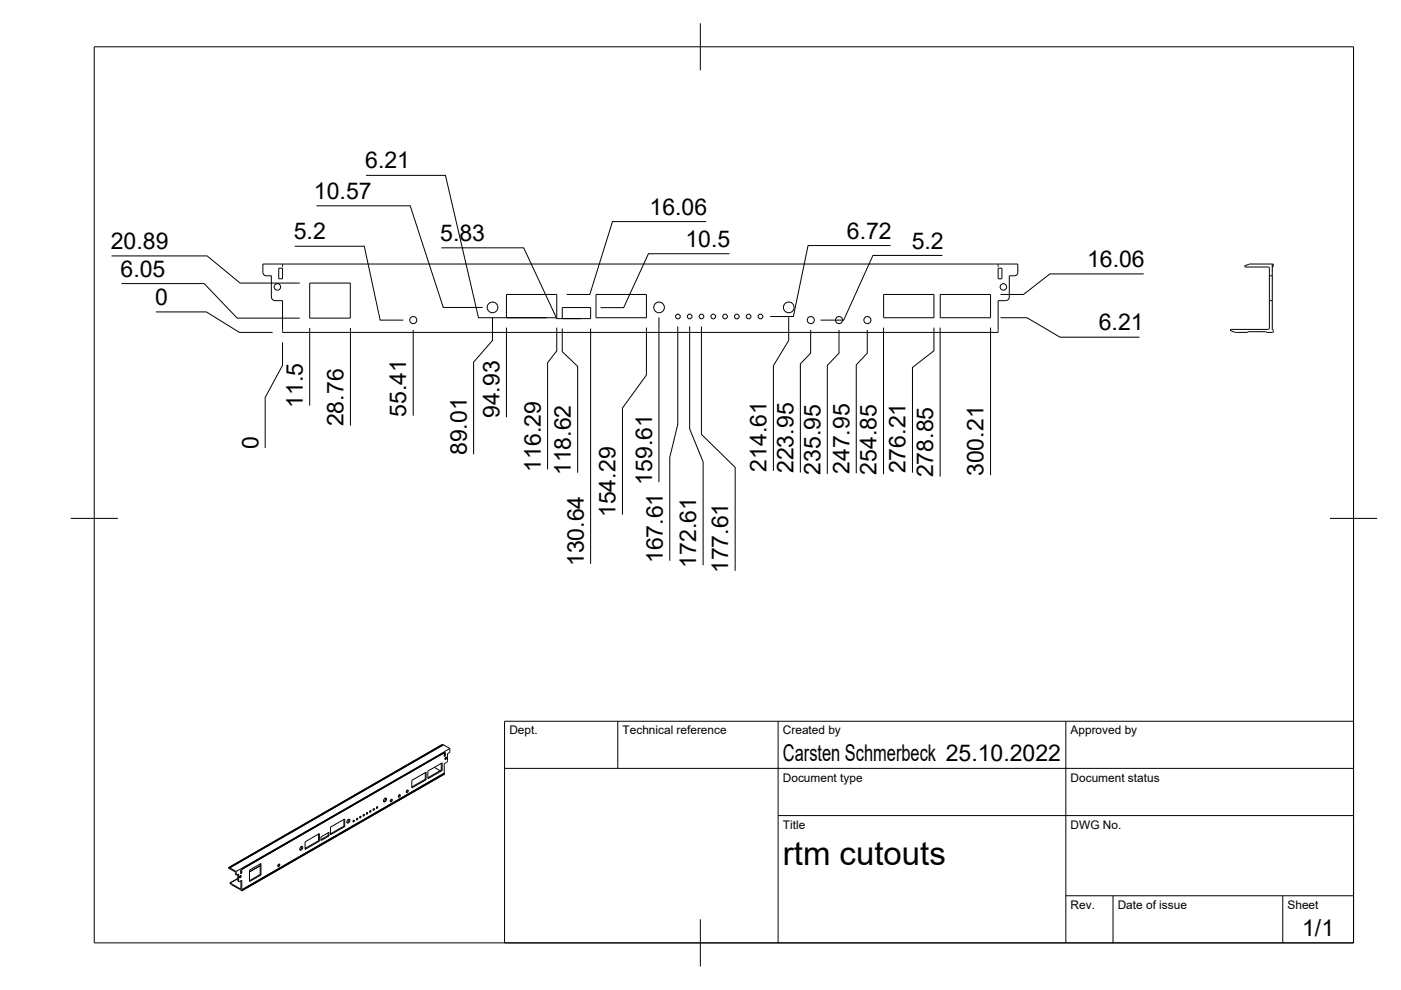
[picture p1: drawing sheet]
<svg xmlns="http://www.w3.org/2000/svg" width="297mm" height="210mm" viewBox="0 0 297 210" stroke-linecap="round" stroke-linejoin="round" font-family="sans-serif">
<!-- layer: Visible -->
<g fill="none" stroke="#000" stroke-width=".21">
<path d="M56.5 58.5h1v4.5M56.5 58.5a.75 .75 0 0 1-.8-.8v-1.7h160.1v1.9a.73 .73 0 0 1-.7 .6h-1.1v4.5a.75 .75 0 0 1-.8 .7M59.1 56.9h.8v2.2h-.8zM59.9 56v.6M211.6 56v.6M211.6 56.9h.8v2.2h-.8zM264.9 56l-.9 .3-.1 .2 .2 .1 5 .1v1.8M269.1 58.5v5.2M269.1 58.5h.6M269.7 56v2.5M269.7 58.5v5.2M269.8 56h-4.9"/>
<path d="M269.8 56l.2 .1M269.9 56.5l-.2 .1M270 56.1v.3M270 56.3l-.1 .2M57.6 63a.75 .75 0 0 0 .7 .7M58.3 63.7h1.6v6.8h151.7v-6.8h1.6M65.7 60h8.6v7.5h-8.6zM107.4 62.4h10.6v5h-10.6zM119.2 65.2h6v2.4h-6zM126.4 62.4h10.7v5h-10.7zM187.3 62.4h10.7v5h-10.7zM199.3 62.4h10.7v5h-10.7z"/>
<path d="M261 69.8h7.9M261 69.8l-.1 .2 .1 .1 .9 .4M264.6 70.4l-2.7 .1M264.7 70.3h3.6M264.7 70.3l-.1 .1M268.3 70.3l.2 .1M268.4 70.4l1.4 .1M269.1 63.7v5.9l-.2 .2M269.1 63.7h.6M269.7 63.7l.2 6.3M269.9 69.9l.1 .2M270 70.1v.2"/>
<path d="M270 70.3l-.2 .2M93.7 157.9h.3M93.7 157.9l-45.2 26.1M93.8 157.9h.1M94 157.9h.1M94 157.9l1.4 .8M94.2 159.7l.2-.2v.8l-.2 .1zM94.2 159.4h.1M94.2 159.6h.1M94.2 159.4l.1 .1M94.2 159.6l-42.9 24.7v-.2M94.2 159.6v.6"/>
<path d="M94.3 159.5h-.1M95.2 159.6l-.3 .2v1.6l-.7 .5 .1 2.2M95.4 158.7v.6M95.4 158.7l-1.2 .7M95.4 159.3l-.2 .3M63.7 179.6l.3-.2 .2 .3-.2 .4-.3 .2-.2-.3zM64 179.4l-.1 .5-.3 .3M64.7 178.5l3-1.8v1.6l-3 1.8zM67.5 178.3l-2.8 1.6M67.5 178.3h.2M67.5 176.8v1.5M68.1 177.5l1.6-1v.7l-1.6 1z"/>
<path d="M69.6 177.1l-1.5 .9M69.6 177.1l.1 .1M69.6 176.6v.5M70.1 175.4l3-1.8v1.7l-3 1.7zM72.9 175.1l-2.8 1.7M72.9 175.1l.2 .2M72.9 173.8v1.3M73.7 173.9l.3-.2 .2 .2-.2 .4-.3 .2-.2-.2zM74 173.7l-.1 .4-.3 .3M74.9 173.9v.2M75 173.9l.1 .2-.2 .2zM75.6 173.5v.2"/>
<path d="M75.7 173.5l.1 .2-.2 .2zM76.4 173.1l-.1 .2M76.4 173.1l.1 .2-.2 .1zM77.1 172.7l-.1 .2M77.1 172.7l.1 .2-.2 .1zM77.8 172.3l-.1 .2M77.8 172.3l.1 .2-.2 .1zM78.5 171.9l-.1 .2M78.5 171.9l.1 .2-.2 .1zM79.2 171.5l-.1 .2M79.2 171.5l.1 .2-.2 .1zM79.9 171.1l-.1 .1"/>
<path d="M79.9 171.1l.1 .2-.2 .1zM81.5 169.4l.3-.2 .2 .2-.2 .4-.3 .2-.2-.2zM81.8 169.2l-.1 .4-.4 .3M82.9 169.6l.2-.1 .1 .1-.1 .3-.3 .1zM83 169.5l-.2 .4M84.5 168.6l.3-.1 .1 .1-.1 .3-.3 .1zM84.7 168.5l-.2 .4M86.2 167.6l.3-.1 .1 .1-.1 .3-.3 .1zM86.4 167.5l-.3 .5M87.3 165.5l3-1.8v1.6l-3 1.8zM90.2 165.2l-2.9 1.6M90.2 165.2l.1 .1"/>
<path d="M90.2 163.8v1.4M90.7 163.5l3-1.8v1.7l-3 1.7zM92.1 162.7l1.2 .7M93.6 161.9v1.4M93.6 163.3l.1 .1M93.6 163.3l-2.9 1.6M94.2 160.2h.1M94.2 160.2l.2 .1M94.2 164.1l-42.9 24.8M94.3 164.1h-.1M94.5 160.6l.2 .1-.3 .3zM94.5 160.6l-.2 .3"/>
<path d="M48.5 184l1.6 .8M48.5 184h.1M48.5 184.1l1.4 .9M48.8 187.2l.3 .4M49.1 187.6l.7 .4M49.8 188h.1M49.8 188l1 .6M49.9 185v.3l.2 .2M50.1 184.8v.7l.5-.2v1.5l.2 .1M50.4 185.4l.1 1.4M50.4 186.3l-1.6 .9 2.2 1.3M50.5 186.8l.2 .1"/>
<path d="M50.8 186.9l.5-.3v2.2l-.4-.2M51 185.6l.1 .2-.3 .3zM51 185.6l-.2 .4M51 184.5l.3-.1v.7l-.3 .2zM51.1 184.5v.5M51.1 186.7v1.8M51.1 185l-.1 .1M51.1 185l.2 .1M51.1 188.4l-.1 .1M51.3 184.1l-1.2 .7M51.3 184.1v.2M51.3 184.2v.1"/>
<path d="M52.9 184.5l2.4-1.4v2.4l-2.4 1.4zM55.2 185.4l-2.3 1.3M55.2 185.4l.1 .1M55.2 183.2v2.2M55.2 183.6l-2.3 1.2M59 183.3l.3-.1v.2l-.1 .2-.2 .1zM59.2 183.2l-.3 .4"/>
<circle cx="58.8" cy="60.8" r=".69"/>
<circle cx="87.6" cy="67.9" r=".75"/>
<circle cx="104.4" cy="65.2" r="1.13"/>
<circle cx="139.7" cy="65.2" r="1.13"/>
<circle cx="143.7" cy="67.1" r=".5"/>
<circle cx="146.2" cy="67.1" r=".5"/>
<circle cx="148.7" cy="67.1" r=".5"/>
<circle cx="151.2" cy="67.1" r=".5"/>
<circle cx="153.7" cy="67.1" r=".5"/>
<circle cx="156.2" cy="67.1" r=".5"/>
<circle cx="158.7" cy="67.1" r=".5"/>
<circle cx="161.2" cy="67.1" r=".5"/>
<circle cx="167.2" cy="65.2" r="1.13"/>
<circle cx="171.9" cy="67.9" r=".75"/>
<circle cx="177.9" cy="67.9" r=".75"/>
<circle cx="183.9" cy="67.9" r=".75"/>
<circle cx="212.7" cy="60.8" r=".69"/>
</g>
<!-- layer: Visible Narrow -->
<g fill="none" stroke="#000" stroke-width=".21">
<path d="M93.7 157.9l-45.2 26.1M94 157.9l-45.3 26.1M94.2 159.4l-42.9 24.7M94.3 159.5l-43 24.8M94.3 159.5l-43 24.7M94.2 163.9l-42.9 24.7M94.2 164l-42.9 24.7M94.3 164l-43 24.8M94.3 164.1l-43 24.7M49.8 188h.1M49.9 185.3l.2 .1M50.4 186.3l-1.6 .9"/>
<path d="M50.4 186.7l.2 .1M51.1 188.5h-.1M55.2 183.6l-2.3 1.3"/>
</g>
<!-- layer: BORDER -->
<path d="M20 9.9h267v190h-267zM148.5 4.9v10M15 109.9h10M282 109.9h10M148.5 194.9v10" fill="none" stroke="#000" stroke-width=".21"/>
<!-- layer: TITLEBLOCK -->
<path d="M107 152.9h180v47h-180zM131 152.9v10M165 152.9v47M226 152.9v47M107 162.9h180M165 172.9h122M226 189.9h61M236 189.9v10M272 189.9v10" fill="none" stroke="#000" stroke-width=".21"/>
<!-- layer: FD_Dimensions -->
<g fill="none" stroke="#000" stroke-width=".21">
<path d="M77.6 37.2h16.8l7.1 30.2h14.5M23.6 54.3h20.3l7 5.7h12.7M62.5 52.2h14.7l3.4 15.7h4.9M67.1 43.6h19.9l7 21.6h8.3M93.6 52.5h17.4l7 15.1h5.1M149.7 47h-19.8l-4.8 15.4h-5M154.7 53.8h-17.2l-5.3 11.4h-4.9M188.8 52.1h-17.5l-3.1 15h-4.9M199.8 54.2h-14.7l-6.2 13.7h-4.9M242.5 58.1h-19.9l-5.6 4.3h-4.9M25.8 60.1h17.5l7 7.4h13.3M33.1 66.1h10.7l7 4.4h7"/>
<path d="M59.9 72.6v4.9l-3.7 6.8v10.7M65.7 69.5v16.5M74.3 69.5v20.7M87.6 70v18.1M104.4 67.3v4.9l-4 4.6v19.5M107.4 69.5v19M118 69.5v4.9l-1.9 2.5v22.6M119.2 69.7v4.9l3.3 3.1v22.5M125.2 69.7v49.8M137.1 69.5v10l-5.1 7v22.6M139.7 67.3v34.9M143.7 69.2v20.8l-1.7 7v21.9"/>
<path d="M146.2 69.2v21.7l2.9 7v21.9M148.7 69.2v22.9l7.2 7v21.9M167.2 67.3v4.9l-3.2 5.3v22.3M171.9 70v4.9l-2.2 2.2v23.1M177.9 70v4.9l-2.5 2.6v23M183.9 70v4.9l-2.4 2.5v23M187.3 69.5v31M198 69.5v4.9l-4.5 3.5v22.3M199.3 69.5v31.6M210 69.5v31.2M212.1 67.4h5.6l7 4.1h16.9"/>
</g>
<text font-size="7" x="166" y="183.4">rtm cutouts</text>
<g font-size="4.9">
<text x="77.4" y="35.7">6.21</text>
<text x="66.6" y="42.2">10.57</text>
<text x="137.7" y="45.5">16.06</text>
<text x="23.5" y="52.8">20.89</text>
<text x="62.3" y="50.8">5.2</text>
<text x="93.3" y="51.1">5.83</text>
<text x="145.3" y="52.3">10.5</text>
<text x="179.6" y="50.6">6.72</text>
<text x="193.3" y="52.7">5.2</text>
<text x="25.6" y="58.7">6.05</text>
<text x="230.5" y="56.6">16.06</text>
<text x="32.9" y="64.7">0</text>
<text x="233" y="70">6.21</text>
<text x="64.2" y="86.5" transform="rotate(-90 64.2 86.5)">11.5</text>
<text x="86.1" y="88.3" transform="rotate(-90 86.1 88.3)">55.41</text>
<text x="105.9" y="88.7" transform="rotate(-90 105.9 88.7)">94.93</text>
<text x="54.8" y="95.2" transform="rotate(-90 54.8 95.2)">0</text>
<text x="72.8" y="90.4" transform="rotate(-90 72.8 90.4)">28.76</text>
<text x="99" y="96.5" transform="rotate(-90 99 96.5)">89.01</text>
<text x="114.6" y="100" transform="rotate(-90 114.6 100)">116.29</text>
<text x="121" y="100.8" transform="rotate(-90 121 100.8)">118.62</text>
<text x="162.5" y="100" transform="rotate(-90 162.5 100)">214.61</text>
<text x="168.2" y="100.3" transform="rotate(-90 168.2 100.3)">223.95</text>
<text x="173.9" y="100.6" transform="rotate(-90 173.9 100.6)">235.95</text>
<text x="180.1" y="100.5" transform="rotate(-90 180.1 100.5)">247.95</text>
<text x="185.9" y="100.7" transform="rotate(-90 185.9 100.7)">254.85</text>
<text x="192" y="100.4" transform="rotate(-90 192 100.4)">276.21</text>
<text x="197.9" y="101.2" transform="rotate(-90 197.9 101.2)">278.85</text>
<text x="208.6" y="101" transform="rotate(-90 208.6 101)">300.21</text>
<text x="138.3" y="102.8" transform="rotate(-90 138.3 102.8)">159.61</text>
<text x="130.5" y="109.7" transform="rotate(-90 130.5 109.7)">154.29</text>
<text x="140.5" y="119.4" transform="rotate(-90 140.5 119.4)">167.61</text>
<text x="123.8" y="120.1" transform="rotate(-90 123.8 120.1)">130.64</text>
<text x="147.6" y="120.4" transform="rotate(-90 147.6 120.4)">172.61</text>
<text x="154.4" y="121.6" transform="rotate(-90 154.4 121.6)">177.61</text>
<text x="166" y="161.4">Carsten Schmerbeck 25.10.2022</text>
<text x="276.1" y="198.6">1/1</text>
</g>
<g font-size="2.5">
<text x="108" y="155.7">Dept.</text>
<text x="132" y="155.7">Technical reference</text>
<text x="166" y="155.7">Created by</text>
<text x="227" y="155.7">Approved by</text>
<text x="166" y="165.7">Document type</text>
<text x="227" y="165.7">Document status</text>
<text x="166" y="175.7">Title</text>
<text x="227" y="175.7">DWG No.</text>
<text x="227" y="192.7">Rev.</text>
<text x="237" y="192.7">Date of issue</text>
<text x="273" y="192.7">Sheet</text>
</g>
</svg>
